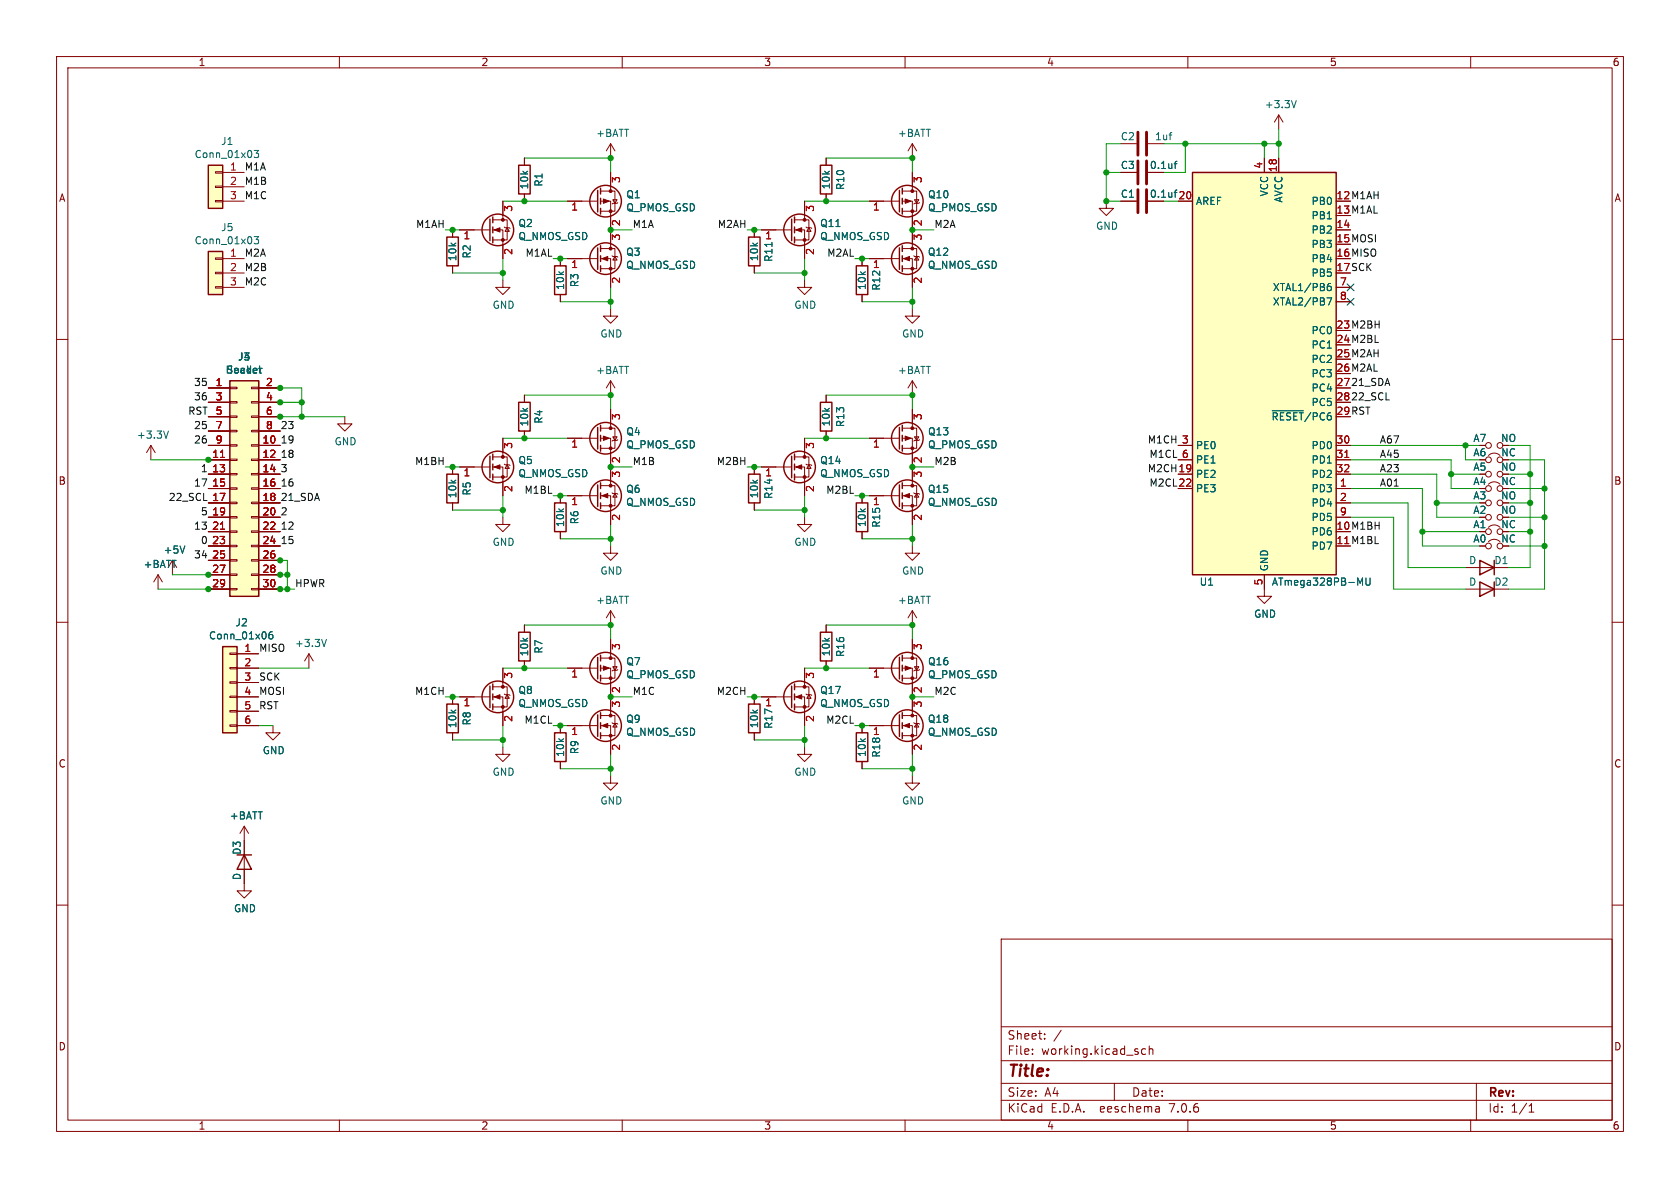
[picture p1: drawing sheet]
EESchema Schematic File Version 4
EELAYER 30 0
EELAYER END
$Descr A4 11693 8268
encoding utf-8
Sheet 1 1
Title ""
Date ""
Rev ""
Comp ""
Comment1 ""
Comment2 ""
Comment3 ""
Comment4 ""
$EndDescr
$Comp
L Connector_Generic:Conn_02x15_Odd_Even J3
U 1 1
P 1650 3400
F 0 "J3" H 1700 4317 50  0000 C CNN
F 1 "Header" H 1700 4226 50  0000 C CNN
F 2 "footprints:PinHeader_2x15_P2.54mm_M5Stack" H 1650 3400 50  0001 C CNN
F 3 "~" H 1650 3400 50  0001 C CNN
	1    1650 3400
	1    0    0    -1  
$EndComp
$Comp
L Connector_Generic:Conn_02x15_Odd_Even J4
U 1 1
P 1650 3400
F 0 "J4" H 1700 4317 50  0000 C CNN
F 1 "Socket" H 1700 4226 50  0000 C CNN
F 2 "footprints:PinSocket_2x15_P2.54mm_Vertical_SMD_just_for_M5Stack_bottom" H 1650 3400 50  0001 C CNN
F 3 "~" H 1650 3400 50  0001 C CNN
	1    1650 3400
	1    0    0    -1  
$EndComp
$Comp
L power:+5V #PWR0101
U 1 1
P 1200 4000
F 0 "#PWR0101" H 1200 3850 50  0001 C CNN
F 1 "+5V" H 1215 4173 50  0000 C CNN
F 2 "" H 1200 4000 50  0001 C CNN
F 3 "" H 1200 4000 50  0001 C CNN
	1    1200 4000
	1    0    0    -1  
$EndComp
Wire Wire Line
	1450 4000 1200 4000
$Comp
L power:+BATT #PWR0102
U 1 1
P 1100 4100
F 0 "#PWR0102" H 1100 3950 50  0001 C CNN
F 1 "+BATT" H 1115 4273 50  0000 C CNN
F 2 "" H 1100 4100 50  0001 C CNN
F 3 "" H 1100 4100 50  0001 C CNN
	1    1100 4100
	1    0    0    -1  
$EndComp
Wire Wire Line
	1100 4100 1450 4100
Wire Wire Line
	1950 4100 2000 4100
Wire Wire Line
	2000 4100 2000 4000
Wire Wire Line
	2000 3900 1950 3900
Connection ~ 2000 4100
Wire Wire Line
	2000 4100 2050 4100
Wire Wire Line
	1950 4000 2000 4000
Connection ~ 2000 4000
Wire Wire Line
	2000 4000 2000 3900
$Comp
L power:GND #PWR0107
U 1 1
P 2400 2900
F 0 "#PWR0107" H 2400 2650 50  0001 C CNN
F 1 "GND" H 2405 2727 50  0000 C CNN
F 2 "" H 2400 2900 50  0001 C CNN
F 3 "" H 2400 2900 50  0001 C CNN
	1    2400 2900
	1    0    0    -1  
$EndComp
Wire Wire Line
	1950 2900 2100 2900
Wire Wire Line
	1950 2700 2100 2700
Wire Wire Line
	2100 2700 2100 2800
Connection ~ 2100 2900
Wire Wire Line
	2100 2900 2400 2900
Wire Wire Line
	1950 2800 2100 2800
Connection ~ 2100 2800
Wire Wire Line
	2100 2800 2100 2900
$Comp
L power:+3.3V #PWR0108
U 1 1
P 1050 3200
F 0 "#PWR0108" H 1050 3050 50  0001 C CNN
F 1 "+3.3V" H 1065 3373 50  0000 C CNN
F 2 "" H 1050 3200 50  0001 C CNN
F 3 "" H 1050 3200 50  0001 C CNN
	1    1050 3200
	1    0    0    -1  
$EndComp
Wire Wire Line
	1450 3200 1050 3200
Connection ~ 1450 3200
Connection ~ 1950 2700
Connection ~ 1950 3900
Connection ~ 1450 4000
Connection ~ 1950 4000
Connection ~ 1450 4100
Connection ~ 1950 4100
Connection ~ 1950 2800
Connection ~ 1950 2900
Text Label 2050 4100 0    50   ~ 0
HPWR
Text Label 1950 3800 0    50   ~ 0
15
Text Label 1950 3700 0    50   ~ 0
12
Text Label 1950 3600 0    50   ~ 0
2
Text Label 1950 3500 0    50   ~ 0
21_SDA
Text Label 1950 3400 0    50   ~ 0
16
Text Label 1950 3300 0    50   ~ 0
3
Text Label 1950 3200 0    50   ~ 0
18
Text Label 1950 3100 0    50   ~ 0
19
Text Label 1950 3000 0    50   ~ 0
23
Text Label 1450 2700 2    50   ~ 0
35
Text Label 1450 2800 2    50   ~ 0
36
Text Label 1450 2900 2    50   ~ 0
RST
Text Label 1450 3000 2    50   ~ 0
25
Text Label 1450 3100 2    50   ~ 0
26
Text Label 1450 3300 2    50   ~ 0
1
Text Label 1450 3400 2    50   ~ 0
17
Text Label 1450 3500 2    50   ~ 0
22_SCL
Text Label 1450 3600 2    50   ~ 0
5
Text Label 1450 3700 2    50   ~ 0
13
Text Label 1450 3800 2    50   ~ 0
0
Text Label 1450 3900 2    50   ~ 0
34
Wire Wire Line
	8900 1000 8800 1000
Wire Wire Line
	8800 1000 8800 1100
Wire Wire Line
	8900 1000 8900 1100
$Comp
L power:GND #PWR0103
U 1 1
P 8800 4100
F 0 "#PWR0103" H 8800 3850 50  0001 C CNN
F 1 "GND" H 8805 3927 50  0000 C CNN
F 2 "" H 8800 4100 50  0001 C CNN
F 3 "" H 8800 4100 50  0001 C CNN
	1    8800 4100
	1    0    0    -1  
$EndComp
$Comp
L Device:C C1
U 1 1
P 7950 1400
F 0 "C1" V 8000 1500 50  0000 C CNN
F 1 "0.1uf" V 8000 1250 50  0000 C CNN
F 2 "Capacitor_SMD:C_0603_1608Metric" H 7988 1250 50  0001 C CNN
F 3 "~" H 7950 1400 50  0001 C CNN
	1    7950 1400
	0    -1   -1   0   
$EndComp
$Comp
L power:GND #PWR0105
U 1 1
P 7700 1400
F 0 "#PWR0105" H 7700 1150 50  0001 C CNN
F 1 "GND" H 7705 1227 50  0000 C CNN
F 2 "" H 7700 1400 50  0001 C CNN
F 3 "" H 7700 1400 50  0001 C CNN
	1    7700 1400
	1    0    0    -1  
$EndComp
Wire Wire Line
	7700 1400 7800 1400
Wire Wire Line
	8100 1400 8200 1400
Text Label 9400 1700 0    50   ~ 0
MOSI
Text Label 9400 1800 0    50   ~ 0
MISO
Text Label 9400 1900 0    50   ~ 0
SCK
Text Label 9400 2900 0    50   ~ 0
RST
$Comp
L Connector_Generic:Conn_01x06 J2
U 1 1
P 1600 4750
F 0 "J2" H 1518 5167 50  0000 C CNN
F 1 "Conn_01x06" H 1518 5076 50  0000 C CNN
F 2 "footprints:2x03_P2.54mm_Pads" H 1600 4750 50  0001 C CNN
F 3 "~" H 1600 4750 50  0001 C CNN
	1    1600 4750
	-1   0    0    -1  
$EndComp
Text Label 1800 4550 0    50   ~ 0
MISO
Text Label 1800 4750 0    50   ~ 0
SCK
Text Label 1800 4850 0    50   ~ 0
MOSI
Text Label 1800 4950 0    50   ~ 0
RST
$Comp
L power:GND #PWR0106
U 1 1
P 1900 5050
F 0 "#PWR0106" H 1900 4800 50  0001 C CNN
F 1 "GND" H 1905 4877 50  0000 C CNN
F 2 "" H 1900 5050 50  0001 C CNN
F 3 "" H 1900 5050 50  0001 C CNN
	1    1900 5050
	1    0    0    -1  
$EndComp
Wire Wire Line
	1900 5050 1800 5050
Connection ~ 8900 1000
Wire Wire Line
	8900 900  8900 1000
Wire Wire Line
	2150 4650 1800 4650
Text Label 9400 2700 0    50   ~ 0
21_SDA
Text Label 9400 2800 0    50   ~ 0
22_SCL
NoConn ~ 9400 2000
NoConn ~ 9400 2100
$Comp
L Device:Q_PMOS_GSD Q1
U 1 1
P 4150 1400
F 0 "Q1" H 4355 1446 50  0000 L CNN
F 1 "Q_PMOS_GSD" H 4355 1355 50  0000 L CNN
F 2 "Package_TO_SOT_SMD:SOT-23" H 4350 1500 50  0001 C CNN
F 3 "~" H 4150 1400 50  0001 C CNN
	1    4150 1400
	1    0    0    -1  
$EndComp
$Comp
L power:+3.3V #PWR0104
U 1 1
P 8900 900
F 0 "#PWR0104" H 8900 750 50  0001 C CNN
F 1 "+3.3V" H 8915 1073 50  0000 C CNN
F 2 "" H 8900 900 50  0001 C CNN
F 3 "" H 8900 900 50  0001 C CNN
	1    8900 900 
	1    0    0    -1  
$EndComp
$Comp
L Connector_Generic:Conn_01x03 J1
U 1 1
P 1500 1300
F 0 "J1" H 1418 1617 50  0000 C CNN
F 1 "Conn_01x03" H 1418 1526 50  0000 C CNN
F 2 "footprints:Molex_1x03_P1.25mm_Vertical" H 1500 1300 50  0001 C CNN
F 3 "~" H 1500 1300 50  0001 C CNN
	1    1500 1300
	-1   0    0    -1  
$EndComp
Text Label 1700 1200 0    50   ~ 0
M1A
Text Label 1700 1300 0    50   ~ 0
M1B
Text Label 1700 1400 0    50   ~ 0
M1C
$Comp
L Connector_Generic:Conn_01x03 J5
U 1 1
P 1500 1900
F 0 "J5" H 1418 2217 50  0000 C CNN
F 1 "Conn_01x03" H 1418 2126 50  0000 C CNN
F 2 "footprints:Molex_1x03_P1.25mm_Vertical" H 1500 1900 50  0001 C CNN
F 3 "~" H 1500 1900 50  0001 C CNN
	1    1500 1900
	-1   0    0    -1  
$EndComp
Text Label 1700 1800 0    50   ~ 0
M2A
Text Label 1700 1900 0    50   ~ 0
M2B
Text Label 1700 2000 0    50   ~ 0
M2C
Text Label 4400 1600 0    50   ~ 0
M1A
$Comp
L Device:Q_NMOS_GSD Q3
U 1 1
P 4150 1800
F 0 "Q3" H 4354 1846 50  0000 L CNN
F 1 "Q_NMOS_GSD" H 4354 1755 50  0000 L CNN
F 2 "Package_TO_SOT_SMD:SOT-23" H 4350 1900 50  0001 C CNN
F 3 "~" H 4150 1800 50  0001 C CNN
	1    4150 1800
	1    0    0    -1  
$EndComp
$Comp
L power:GND #PWR0109
U 1 1
P 4250 2150
F 0 "#PWR0109" H 4250 1900 50  0001 C CNN
F 1 "GND" H 4255 1977 50  0000 C CNN
F 2 "" H 4250 2150 50  0001 C CNN
F 3 "" H 4250 2150 50  0001 C CNN
	1    4250 2150
	1    0    0    -1  
$EndComp
$Comp
L Device:R R3
U 1 1
P 3900 1950
F 0 "R3" V 4000 1950 50  0000 C CNN
F 1 "10k" V 3900 1950 50  0000 C CNN
F 2 "Resistor_SMD:R_0603_1608Metric" V 3830 1950 50  0001 C CNN
F 3 "~" H 3900 1950 50  0001 C CNN
	1    3900 1950
	1    0    0    -1  
$EndComp
Wire Wire Line
	4250 2150 4250 2100
Wire Wire Line
	4250 2100 3900 2100
Connection ~ 4250 2100
Wire Wire Line
	4250 2100 4250 2000
Wire Wire Line
	3900 1800 3950 1800
Text Label 3850 1800 2    50   ~ 0
M1AL
Wire Wire Line
	3850 1800 3900 1800
Connection ~ 3900 1800
$Comp
L power:+BATT #PWR0111
U 1 1
P 4250 1100
F 0 "#PWR0111" H 4250 950 50  0001 C CNN
F 1 "+BATT" H 4265 1273 50  0000 C CNN
F 2 "" H 4250 1100 50  0001 C CNN
F 3 "" H 4250 1100 50  0001 C CNN
	1    4250 1100
	1    0    0    -1  
$EndComp
$Comp
L Device:Q_NMOS_GSD Q2
U 1 1
P 3400 1600
F 0 "Q2" H 3604 1646 50  0000 L CNN
F 1 "Q_NMOS_GSD" H 3604 1555 50  0000 L CNN
F 2 "Package_TO_SOT_SMD:SOT-23" H 3600 1700 50  0001 C CNN
F 3 "~" H 3400 1600 50  0001 C CNN
	1    3400 1600
	1    0    0    -1  
$EndComp
$Comp
L power:GND #PWR0112
U 1 1
P 3500 1950
F 0 "#PWR0112" H 3500 1700 50  0001 C CNN
F 1 "GND" H 3505 1777 50  0000 C CNN
F 2 "" H 3500 1950 50  0001 C CNN
F 3 "" H 3500 1950 50  0001 C CNN
	1    3500 1950
	1    0    0    -1  
$EndComp
$Comp
L Device:R R2
U 1 1
P 3150 1750
F 0 "R2" V 3250 1750 50  0000 C CNN
F 1 "10k" V 3150 1750 50  0000 C CNN
F 2 "Resistor_SMD:R_0603_1608Metric" V 3080 1750 50  0001 C CNN
F 3 "~" H 3150 1750 50  0001 C CNN
	1    3150 1750
	1    0    0    -1  
$EndComp
Wire Wire Line
	3500 1950 3500 1900
Wire Wire Line
	3500 1900 3150 1900
Connection ~ 3500 1900
Wire Wire Line
	3500 1900 3500 1800
Wire Wire Line
	3150 1600 3200 1600
Text Label 3100 1600 2    50   ~ 0
M1AH
Wire Wire Line
	3100 1600 3150 1600
Connection ~ 3150 1600
Wire Wire Line
	4400 1600 4250 1600
Connection ~ 4250 1600
Wire Wire Line
	3650 1100 4250 1100
Wire Wire Line
	4250 1100 4250 1200
Connection ~ 4250 1100
$Comp
L MCU_Microchip_ATmega:ATmega328PB-MU U1
U 1 1
P 8800 2600
F 0 "U1" H 8400 1150 50  0000 C CNN
F 1 "ATmega328PB-MU" H 9200 1150 50  0000 C CNN
F 2 "Package_DFN_QFN:QFN-32-1EP_5x5mm_P0.5mm_EP3.1x3.1mm" H 8800 2600 50  0001 C CIN
F 3 "http://ww1.microchip.com/downloads/en/DeviceDoc/40001906C.pdf" H 8800 2600 50  0001 C CNN
	1    8800 2600
	1    0    0    -1  
$EndComp
Wire Wire Line
	3500 1400 3650 1400
$Comp
L Device:R R1
U 1 1
P 3650 1250
F 0 "R1" V 3750 1250 50  0000 C CNN
F 1 "10k" V 3650 1250 50  0000 C CNN
F 2 "Resistor_SMD:R_0603_1608Metric" V 3580 1250 50  0001 C CNN
F 3 "~" H 3650 1250 50  0001 C CNN
	1    3650 1250
	1    0    0    -1  
$EndComp
Connection ~ 3650 1400
Wire Wire Line
	3650 1400 3950 1400
$Comp
L Device:Q_PMOS_GSD Q4
U 1 1
P 4150 3050
F 0 "Q4" H 4355 3096 50  0000 L CNN
F 1 "Q_PMOS_GSD" H 4355 3005 50  0000 L CNN
F 2 "Package_TO_SOT_SMD:SOT-23" H 4350 3150 50  0001 C CNN
F 3 "~" H 4150 3050 50  0001 C CNN
	1    4150 3050
	1    0    0    -1  
$EndComp
Text Label 4400 3250 0    50   ~ 0
M1B
$Comp
L Device:Q_NMOS_GSD Q6
U 1 1
P 4150 3450
F 0 "Q6" H 4354 3496 50  0000 L CNN
F 1 "Q_NMOS_GSD" H 4354 3405 50  0000 L CNN
F 2 "Package_TO_SOT_SMD:SOT-23" H 4350 3550 50  0001 C CNN
F 3 "~" H 4150 3450 50  0001 C CNN
	1    4150 3450
	1    0    0    -1  
$EndComp
$Comp
L power:GND #PWR0113
U 1 1
P 4250 3800
F 0 "#PWR0113" H 4250 3550 50  0001 C CNN
F 1 "GND" H 4255 3627 50  0000 C CNN
F 2 "" H 4250 3800 50  0001 C CNN
F 3 "" H 4250 3800 50  0001 C CNN
	1    4250 3800
	1    0    0    -1  
$EndComp
$Comp
L Device:R R6
U 1 1
P 3900 3600
F 0 "R6" V 4000 3600 50  0000 C CNN
F 1 "10k" V 3900 3600 50  0000 C CNN
F 2 "Resistor_SMD:R_0603_1608Metric" V 3830 3600 50  0001 C CNN
F 3 "~" H 3900 3600 50  0001 C CNN
	1    3900 3600
	1    0    0    -1  
$EndComp
Wire Wire Line
	4250 3800 4250 3750
Wire Wire Line
	4250 3750 3900 3750
Connection ~ 4250 3750
Wire Wire Line
	4250 3750 4250 3650
Wire Wire Line
	3900 3450 3950 3450
Text Label 3850 3450 2    50   ~ 0
M1BL
Wire Wire Line
	3850 3450 3900 3450
Connection ~ 3900 3450
$Comp
L power:+BATT #PWR0114
U 1 1
P 4250 2750
F 0 "#PWR0114" H 4250 2600 50  0001 C CNN
F 1 "+BATT" H 4265 2923 50  0000 C CNN
F 2 "" H 4250 2750 50  0001 C CNN
F 3 "" H 4250 2750 50  0001 C CNN
	1    4250 2750
	1    0    0    -1  
$EndComp
$Comp
L Device:Q_NMOS_GSD Q5
U 1 1
P 3400 3250
F 0 "Q5" H 3604 3296 50  0000 L CNN
F 1 "Q_NMOS_GSD" H 3604 3205 50  0000 L CNN
F 2 "Package_TO_SOT_SMD:SOT-23" H 3600 3350 50  0001 C CNN
F 3 "~" H 3400 3250 50  0001 C CNN
	1    3400 3250
	1    0    0    -1  
$EndComp
$Comp
L power:GND #PWR0115
U 1 1
P 3500 3600
F 0 "#PWR0115" H 3500 3350 50  0001 C CNN
F 1 "GND" H 3505 3427 50  0000 C CNN
F 2 "" H 3500 3600 50  0001 C CNN
F 3 "" H 3500 3600 50  0001 C CNN
	1    3500 3600
	1    0    0    -1  
$EndComp
$Comp
L Device:R R5
U 1 1
P 3150 3400
F 0 "R5" V 3250 3400 50  0000 C CNN
F 1 "10k" V 3150 3400 50  0000 C CNN
F 2 "Resistor_SMD:R_0603_1608Metric" V 3080 3400 50  0001 C CNN
F 3 "~" H 3150 3400 50  0001 C CNN
	1    3150 3400
	1    0    0    -1  
$EndComp
Wire Wire Line
	3500 3600 3500 3550
Wire Wire Line
	3500 3550 3150 3550
Connection ~ 3500 3550
Wire Wire Line
	3500 3550 3500 3450
Wire Wire Line
	3150 3250 3200 3250
Text Label 3100 3250 2    50   ~ 0
M1BH
Wire Wire Line
	3100 3250 3150 3250
Connection ~ 3150 3250
Wire Wire Line
	4400 3250 4250 3250
Connection ~ 4250 3250
Wire Wire Line
	3650 2750 4250 2750
Wire Wire Line
	4250 2750 4250 2850
Connection ~ 4250 2750
Wire Wire Line
	3500 3050 3650 3050
$Comp
L Device:R R4
U 1 1
P 3650 2900
F 0 "R4" V 3750 2900 50  0000 C CNN
F 1 "10k" V 3650 2900 50  0000 C CNN
F 2 "Resistor_SMD:R_0603_1608Metric" V 3580 2900 50  0001 C CNN
F 3 "~" H 3650 2900 50  0001 C CNN
	1    3650 2900
	1    0    0    -1  
$EndComp
Connection ~ 3650 3050
Wire Wire Line
	3650 3050 3950 3050
$Comp
L Device:Q_PMOS_GSD Q7
U 1 1
P 4150 4650
F 0 "Q7" H 4355 4696 50  0000 L CNN
F 1 "Q_PMOS_GSD" H 4355 4605 50  0000 L CNN
F 2 "Package_TO_SOT_SMD:SOT-23" H 4350 4750 50  0001 C CNN
F 3 "~" H 4150 4650 50  0001 C CNN
	1    4150 4650
	1    0    0    -1  
$EndComp
Text Label 4400 4850 0    50   ~ 0
M1C
$Comp
L Device:Q_NMOS_GSD Q9
U 1 1
P 4150 5050
F 0 "Q9" H 4354 5096 50  0000 L CNN
F 1 "Q_NMOS_GSD" H 4354 5005 50  0000 L CNN
F 2 "Package_TO_SOT_SMD:SOT-23" H 4350 5150 50  0001 C CNN
F 3 "~" H 4150 5050 50  0001 C CNN
	1    4150 5050
	1    0    0    -1  
$EndComp
$Comp
L power:GND #PWR0116
U 1 1
P 4250 5400
F 0 "#PWR0116" H 4250 5150 50  0001 C CNN
F 1 "GND" H 4255 5227 50  0000 C CNN
F 2 "" H 4250 5400 50  0001 C CNN
F 3 "" H 4250 5400 50  0001 C CNN
	1    4250 5400
	1    0    0    -1  
$EndComp
$Comp
L Device:R R9
U 1 1
P 3900 5200
F 0 "R9" V 4000 5200 50  0000 C CNN
F 1 "10k" V 3900 5200 50  0000 C CNN
F 2 "Resistor_SMD:R_0603_1608Metric" V 3830 5200 50  0001 C CNN
F 3 "~" H 3900 5200 50  0001 C CNN
	1    3900 5200
	1    0    0    -1  
$EndComp
Wire Wire Line
	4250 5400 4250 5350
Wire Wire Line
	4250 5350 3900 5350
Connection ~ 4250 5350
Wire Wire Line
	4250 5350 4250 5250
Wire Wire Line
	3900 5050 3950 5050
Text Label 3850 5050 2    50   ~ 0
M1CL
Wire Wire Line
	3850 5050 3900 5050
Connection ~ 3900 5050
$Comp
L power:+BATT #PWR0117
U 1 1
P 4250 4350
F 0 "#PWR0117" H 4250 4200 50  0001 C CNN
F 1 "+BATT" H 4265 4523 50  0000 C CNN
F 2 "" H 4250 4350 50  0001 C CNN
F 3 "" H 4250 4350 50  0001 C CNN
	1    4250 4350
	1    0    0    -1  
$EndComp
$Comp
L Device:Q_NMOS_GSD Q8
U 1 1
P 3400 4850
F 0 "Q8" H 3604 4896 50  0000 L CNN
F 1 "Q_NMOS_GSD" H 3604 4805 50  0000 L CNN
F 2 "Package_TO_SOT_SMD:SOT-23" H 3600 4950 50  0001 C CNN
F 3 "~" H 3400 4850 50  0001 C CNN
	1    3400 4850
	1    0    0    -1  
$EndComp
$Comp
L power:GND #PWR0118
U 1 1
P 3500 5200
F 0 "#PWR0118" H 3500 4950 50  0001 C CNN
F 1 "GND" H 3505 5027 50  0000 C CNN
F 2 "" H 3500 5200 50  0001 C CNN
F 3 "" H 3500 5200 50  0001 C CNN
	1    3500 5200
	1    0    0    -1  
$EndComp
$Comp
L Device:R R8
U 1 1
P 3150 5000
F 0 "R8" V 3250 5000 50  0000 C CNN
F 1 "10k" V 3150 5000 50  0000 C CNN
F 2 "Resistor_SMD:R_0603_1608Metric" V 3080 5000 50  0001 C CNN
F 3 "~" H 3150 5000 50  0001 C CNN
	1    3150 5000
	1    0    0    -1  
$EndComp
Wire Wire Line
	3500 5200 3500 5150
Wire Wire Line
	3500 5150 3150 5150
Connection ~ 3500 5150
Wire Wire Line
	3500 5150 3500 5050
Wire Wire Line
	3150 4850 3200 4850
Text Label 3100 4850 2    50   ~ 0
M1CH
Wire Wire Line
	3100 4850 3150 4850
Connection ~ 3150 4850
Wire Wire Line
	4400 4850 4250 4850
Connection ~ 4250 4850
Wire Wire Line
	3650 4350 4250 4350
Wire Wire Line
	4250 4350 4250 4450
Connection ~ 4250 4350
Wire Wire Line
	3500 4650 3650 4650
$Comp
L Device:R R7
U 1 1
P 3650 4500
F 0 "R7" V 3750 4500 50  0000 C CNN
F 1 "10k" V 3650 4500 50  0000 C CNN
F 2 "Resistor_SMD:R_0603_1608Metric" V 3580 4500 50  0001 C CNN
F 3 "~" H 3650 4500 50  0001 C CNN
	1    3650 4500
	1    0    0    -1  
$EndComp
Connection ~ 3650 4650
Wire Wire Line
	3650 4650 3950 4650
$Comp
L Device:Q_PMOS_GSD Q10
U 1 1
P 6250 1400
F 0 "Q10" H 6455 1446 50  0000 L CNN
F 1 "Q_PMOS_GSD" H 6455 1355 50  0000 L CNN
F 2 "Package_TO_SOT_SMD:SOT-23" H 6450 1500 50  0001 C CNN
F 3 "~" H 6250 1400 50  0001 C CNN
	1    6250 1400
	1    0    0    -1  
$EndComp
$Comp
L Device:Q_NMOS_GSD Q12
U 1 1
P 6250 1800
F 0 "Q12" H 6454 1846 50  0000 L CNN
F 1 "Q_NMOS_GSD" H 6454 1755 50  0000 L CNN
F 2 "Package_TO_SOT_SMD:SOT-23" H 6450 1900 50  0001 C CNN
F 3 "~" H 6250 1800 50  0001 C CNN
	1    6250 1800
	1    0    0    -1  
$EndComp
$Comp
L power:GND #PWR0119
U 1 1
P 6350 2150
F 0 "#PWR0119" H 6350 1900 50  0001 C CNN
F 1 "GND" H 6355 1977 50  0000 C CNN
F 2 "" H 6350 2150 50  0001 C CNN
F 3 "" H 6350 2150 50  0001 C CNN
	1    6350 2150
	1    0    0    -1  
$EndComp
$Comp
L Device:R R12
U 1 1
P 6000 1950
F 0 "R12" V 6100 1950 50  0000 C CNN
F 1 "10k" V 6000 1950 50  0000 C CNN
F 2 "Resistor_SMD:R_0603_1608Metric" V 5930 1950 50  0001 C CNN
F 3 "~" H 6000 1950 50  0001 C CNN
	1    6000 1950
	1    0    0    -1  
$EndComp
Wire Wire Line
	6350 2150 6350 2100
Wire Wire Line
	6350 2100 6000 2100
Connection ~ 6350 2100
Wire Wire Line
	6350 2100 6350 2000
Wire Wire Line
	6000 1800 6050 1800
Text Label 5950 1800 2    50   ~ 0
M2AL
Wire Wire Line
	5950 1800 6000 1800
Connection ~ 6000 1800
$Comp
L power:+BATT #PWR0120
U 1 1
P 6350 1100
F 0 "#PWR0120" H 6350 950 50  0001 C CNN
F 1 "+BATT" H 6365 1273 50  0000 C CNN
F 2 "" H 6350 1100 50  0001 C CNN
F 3 "" H 6350 1100 50  0001 C CNN
	1    6350 1100
	1    0    0    -1  
$EndComp
$Comp
L Device:Q_NMOS_GSD Q11
U 1 1
P 5500 1600
F 0 "Q11" H 5704 1646 50  0000 L CNN
F 1 "Q_NMOS_GSD" H 5704 1555 50  0000 L CNN
F 2 "Package_TO_SOT_SMD:SOT-23" H 5700 1700 50  0001 C CNN
F 3 "~" H 5500 1600 50  0001 C CNN
	1    5500 1600
	1    0    0    -1  
$EndComp
$Comp
L power:GND #PWR0121
U 1 1
P 5600 1950
F 0 "#PWR0121" H 5600 1700 50  0001 C CNN
F 1 "GND" H 5605 1777 50  0000 C CNN
F 2 "" H 5600 1950 50  0001 C CNN
F 3 "" H 5600 1950 50  0001 C CNN
	1    5600 1950
	1    0    0    -1  
$EndComp
$Comp
L Device:R R11
U 1 1
P 5250 1750
F 0 "R11" V 5350 1750 50  0000 C CNN
F 1 "10k" V 5250 1750 50  0000 C CNN
F 2 "Resistor_SMD:R_0603_1608Metric" V 5180 1750 50  0001 C CNN
F 3 "~" H 5250 1750 50  0001 C CNN
	1    5250 1750
	1    0    0    -1  
$EndComp
Wire Wire Line
	5600 1950 5600 1900
Wire Wire Line
	5600 1900 5250 1900
Connection ~ 5600 1900
Wire Wire Line
	5600 1900 5600 1800
Wire Wire Line
	5250 1600 5300 1600
Text Label 5200 1600 2    50   ~ 0
M2AH
Wire Wire Line
	5200 1600 5250 1600
Connection ~ 5250 1600
Wire Wire Line
	6500 1600 6350 1600
Connection ~ 6350 1600
Wire Wire Line
	5750 1100 6350 1100
Wire Wire Line
	6350 1100 6350 1200
Connection ~ 6350 1100
Wire Wire Line
	5600 1400 5750 1400
$Comp
L Device:R R10
U 1 1
P 5750 1250
F 0 "R10" V 5850 1250 50  0000 C CNN
F 1 "10k" V 5750 1250 50  0000 C CNN
F 2 "Resistor_SMD:R_0603_1608Metric" V 5680 1250 50  0001 C CNN
F 3 "~" H 5750 1250 50  0001 C CNN
	1    5750 1250
	1    0    0    -1  
$EndComp
Connection ~ 5750 1400
Wire Wire Line
	5750 1400 6050 1400
$Comp
L Device:Q_PMOS_GSD Q13
U 1 1
P 6250 3050
F 0 "Q13" H 6455 3096 50  0000 L CNN
F 1 "Q_PMOS_GSD" H 6455 3005 50  0000 L CNN
F 2 "Package_TO_SOT_SMD:SOT-23" H 6450 3150 50  0001 C CNN
F 3 "~" H 6250 3050 50  0001 C CNN
	1    6250 3050
	1    0    0    -1  
$EndComp
Text Label 6500 3250 0    50   ~ 0
M2B
$Comp
L Device:Q_NMOS_GSD Q15
U 1 1
P 6250 3450
F 0 "Q15" H 6454 3496 50  0000 L CNN
F 1 "Q_NMOS_GSD" H 6454 3405 50  0000 L CNN
F 2 "Package_TO_SOT_SMD:SOT-23" H 6450 3550 50  0001 C CNN
F 3 "~" H 6250 3450 50  0001 C CNN
	1    6250 3450
	1    0    0    -1  
$EndComp
$Comp
L power:GND #PWR0122
U 1 1
P 6350 3800
F 0 "#PWR0122" H 6350 3550 50  0001 C CNN
F 1 "GND" H 6355 3627 50  0000 C CNN
F 2 "" H 6350 3800 50  0001 C CNN
F 3 "" H 6350 3800 50  0001 C CNN
	1    6350 3800
	1    0    0    -1  
$EndComp
$Comp
L Device:R R15
U 1 1
P 6000 3600
F 0 "R15" V 6100 3600 50  0000 C CNN
F 1 "10k" V 6000 3600 50  0000 C CNN
F 2 "Resistor_SMD:R_0603_1608Metric" V 5930 3600 50  0001 C CNN
F 3 "~" H 6000 3600 50  0001 C CNN
	1    6000 3600
	1    0    0    -1  
$EndComp
Wire Wire Line
	6350 3800 6350 3750
Wire Wire Line
	6350 3750 6000 3750
Connection ~ 6350 3750
Wire Wire Line
	6350 3750 6350 3650
Wire Wire Line
	6000 3450 6050 3450
Text Label 5950 3450 2    50   ~ 0
M2BL
Wire Wire Line
	5950 3450 6000 3450
Connection ~ 6000 3450
$Comp
L power:+BATT #PWR0123
U 1 1
P 6350 2750
F 0 "#PWR0123" H 6350 2600 50  0001 C CNN
F 1 "+BATT" H 6365 2923 50  0000 C CNN
F 2 "" H 6350 2750 50  0001 C CNN
F 3 "" H 6350 2750 50  0001 C CNN
	1    6350 2750
	1    0    0    -1  
$EndComp
$Comp
L Device:Q_NMOS_GSD Q14
U 1 1
P 5500 3250
F 0 "Q14" H 5704 3296 50  0000 L CNN
F 1 "Q_NMOS_GSD" H 5704 3205 50  0000 L CNN
F 2 "Package_TO_SOT_SMD:SOT-23" H 5700 3350 50  0001 C CNN
F 3 "~" H 5500 3250 50  0001 C CNN
	1    5500 3250
	1    0    0    -1  
$EndComp
$Comp
L power:GND #PWR0124
U 1 1
P 5600 3600
F 0 "#PWR0124" H 5600 3350 50  0001 C CNN
F 1 "GND" H 5605 3427 50  0000 C CNN
F 2 "" H 5600 3600 50  0001 C CNN
F 3 "" H 5600 3600 50  0001 C CNN
	1    5600 3600
	1    0    0    -1  
$EndComp
$Comp
L Device:R R14
U 1 1
P 5250 3400
F 0 "R14" V 5350 3400 50  0000 C CNN
F 1 "10k" V 5250 3400 50  0000 C CNN
F 2 "Resistor_SMD:R_0603_1608Metric" V 5180 3400 50  0001 C CNN
F 3 "~" H 5250 3400 50  0001 C CNN
	1    5250 3400
	1    0    0    -1  
$EndComp
Wire Wire Line
	5600 3600 5600 3550
Wire Wire Line
	5600 3550 5250 3550
Connection ~ 5600 3550
Wire Wire Line
	5600 3550 5600 3450
Wire Wire Line
	5250 3250 5300 3250
Text Label 5200 3250 2    50   ~ 0
M2BH
Wire Wire Line
	5200 3250 5250 3250
Connection ~ 5250 3250
Wire Wire Line
	6500 3250 6350 3250
Connection ~ 6350 3250
Wire Wire Line
	5750 2750 6350 2750
Wire Wire Line
	6350 2750 6350 2850
Connection ~ 6350 2750
Wire Wire Line
	5600 3050 5750 3050
$Comp
L Device:R R13
U 1 1
P 5750 2900
F 0 "R13" V 5850 2900 50  0000 C CNN
F 1 "10k" V 5750 2900 50  0000 C CNN
F 2 "Resistor_SMD:R_0603_1608Metric" V 5680 2900 50  0001 C CNN
F 3 "~" H 5750 2900 50  0001 C CNN
	1    5750 2900
	1    0    0    -1  
$EndComp
Connection ~ 5750 3050
Wire Wire Line
	5750 3050 6050 3050
$Comp
L Device:Q_PMOS_GSD Q16
U 1 1
P 6250 4650
F 0 "Q16" H 6455 4696 50  0000 L CNN
F 1 "Q_PMOS_GSD" H 6455 4605 50  0000 L CNN
F 2 "Package_TO_SOT_SMD:SOT-23" H 6450 4750 50  0001 C CNN
F 3 "~" H 6250 4650 50  0001 C CNN
	1    6250 4650
	1    0    0    -1  
$EndComp
Text Label 6500 4850 0    50   ~ 0
M2C
$Comp
L Device:Q_NMOS_GSD Q18
U 1 1
P 6250 5050
F 0 "Q18" H 6454 5096 50  0000 L CNN
F 1 "Q_NMOS_GSD" H 6454 5005 50  0000 L CNN
F 2 "Package_TO_SOT_SMD:SOT-23" H 6450 5150 50  0001 C CNN
F 3 "~" H 6250 5050 50  0001 C CNN
	1    6250 5050
	1    0    0    -1  
$EndComp
$Comp
L power:GND #PWR0125
U 1 1
P 6350 5400
F 0 "#PWR0125" H 6350 5150 50  0001 C CNN
F 1 "GND" H 6355 5227 50  0000 C CNN
F 2 "" H 6350 5400 50  0001 C CNN
F 3 "" H 6350 5400 50  0001 C CNN
	1    6350 5400
	1    0    0    -1  
$EndComp
$Comp
L Device:R R18
U 1 1
P 6000 5200
F 0 "R18" V 6100 5200 50  0000 C CNN
F 1 "10k" V 6000 5200 50  0000 C CNN
F 2 "Resistor_SMD:R_0603_1608Metric" V 5930 5200 50  0001 C CNN
F 3 "~" H 6000 5200 50  0001 C CNN
	1    6000 5200
	1    0    0    -1  
$EndComp
Wire Wire Line
	6350 5400 6350 5350
Wire Wire Line
	6350 5350 6000 5350
Connection ~ 6350 5350
Wire Wire Line
	6350 5350 6350 5250
Wire Wire Line
	6000 5050 6050 5050
Text Label 5950 5050 2    50   ~ 0
M2CL
Wire Wire Line
	5950 5050 6000 5050
Connection ~ 6000 5050
$Comp
L power:+BATT #PWR0126
U 1 1
P 6350 4350
F 0 "#PWR0126" H 6350 4200 50  0001 C CNN
F 1 "+BATT" H 6365 4523 50  0000 C CNN
F 2 "" H 6350 4350 50  0001 C CNN
F 3 "" H 6350 4350 50  0001 C CNN
	1    6350 4350
	1    0    0    -1  
$EndComp
$Comp
L Device:Q_NMOS_GSD Q17
U 1 1
P 5500 4850
F 0 "Q17" H 5704 4896 50  0000 L CNN
F 1 "Q_NMOS_GSD" H 5704 4805 50  0000 L CNN
F 2 "Package_TO_SOT_SMD:SOT-23" H 5700 4950 50  0001 C CNN
F 3 "~" H 5500 4850 50  0001 C CNN
	1    5500 4850
	1    0    0    -1  
$EndComp
$Comp
L power:GND #PWR0127
U 1 1
P 5600 5200
F 0 "#PWR0127" H 5600 4950 50  0001 C CNN
F 1 "GND" H 5605 5027 50  0000 C CNN
F 2 "" H 5600 5200 50  0001 C CNN
F 3 "" H 5600 5200 50  0001 C CNN
	1    5600 5200
	1    0    0    -1  
$EndComp
$Comp
L Device:R R17
U 1 1
P 5250 5000
F 0 "R17" V 5350 5000 50  0000 C CNN
F 1 "10k" V 5250 5000 50  0000 C CNN
F 2 "Resistor_SMD:R_0603_1608Metric" V 5180 5000 50  0001 C CNN
F 3 "~" H 5250 5000 50  0001 C CNN
	1    5250 5000
	1    0    0    -1  
$EndComp
Wire Wire Line
	5600 5200 5600 5150
Wire Wire Line
	5600 5150 5250 5150
Connection ~ 5600 5150
Wire Wire Line
	5600 5150 5600 5050
Wire Wire Line
	5250 4850 5300 4850
Text Label 5200 4850 2    50   ~ 0
M2CH
Wire Wire Line
	5200 4850 5250 4850
Connection ~ 5250 4850
Wire Wire Line
	6500 4850 6350 4850
Connection ~ 6350 4850
Wire Wire Line
	5750 4350 6350 4350
Wire Wire Line
	6350 4350 6350 4450
Connection ~ 6350 4350
Wire Wire Line
	5600 4650 5750 4650
$Comp
L Device:R R16
U 1 1
P 5750 4500
F 0 "R16" V 5850 4500 50  0000 C CNN
F 1 "10k" V 5750 4500 50  0000 C CNN
F 2 "Resistor_SMD:R_0603_1608Metric" V 5680 4500 50  0001 C CNN
F 3 "~" H 5750 4500 50  0001 C CNN
	1    5750 4500
	1    0    0    -1  
$EndComp
Connection ~ 5750 4650
Wire Wire Line
	5750 4650 6050 4650
Text Label 6500 1600 0    50   ~ 0
M2A
Text Label 9400 1400 0    50   ~ 0
M1AH
Text Label 9400 1500 0    50   ~ 0
M1AL
Text Label 9400 3700 0    50   ~ 0
M1BH
Text Label 9400 3800 0    50   ~ 0
M1BL
Text Label 8200 3100 2    50   ~ 0
M1CH
Text Label 8200 3200 2    50   ~ 0
M1CL
Text Label 9400 2600 0    50   ~ 0
M2AL
Text Label 9400 2500 0    50   ~ 0
M2AH
Text Label 9400 2400 0    50   ~ 0
M2BL
Text Label 9400 2300 0    50   ~ 0
M2BH
Text Label 8200 3400 2    50   ~ 0
M2CL
Text Label 8200 3300 2    50   ~ 0
M2CH
$Comp
L Device:C C3
U 1 1
P 7950 1200
F 0 "C3" V 8000 1300 50  0000 C CNN
F 1 "0.1uf" V 8000 1050 50  0000 C CNN
F 2 "Capacitor_SMD:C_0603_1608Metric" H 7988 1050 50  0001 C CNN
F 3 "~" H 7950 1200 50  0001 C CNN
	1    7950 1200
	0    -1   -1   0   
$EndComp
$Comp
L Device:C C2
U 1 1
P 7950 1000
F 0 "C2" V 8000 1100 50  0000 C CNN
F 1 "1uf" V 8000 850 50  0000 C CNN
F 2 "Capacitor_SMD:C_0603_1608Metric" H 7988 850 50  0001 C CNN
F 3 "~" H 7950 1000 50  0001 C CNN
	1    7950 1000
	0    -1   -1   0   
$EndComp
Wire Wire Line
	8800 1000 8250 1000
Connection ~ 8800 1000
Wire Wire Line
	8250 1000 8250 1200
Wire Wire Line
	8250 1200 8100 1200
Connection ~ 8250 1000
Wire Wire Line
	8250 1000 8100 1000
Wire Wire Line
	7800 1000 7700 1000
Wire Wire Line
	7700 1000 7700 1200
Connection ~ 7700 1400
Wire Wire Line
	7700 1200 7800 1200
Connection ~ 7700 1200
Wire Wire Line
	7700 1200 7700 1400
$Comp
L Device:Jumper_NO_Small A3
U 1 1
P 10400 3500
F 0 "A3" H 10300 3550 50  0000 C CNN
F 1 "NO" H 10500 3550 50  0000 C CNN
F 2 "Jumper:SolderJumper-2_P1.3mm_Open_RoundedPad1.0x1.5mm" H 10400 3500 50  0001 C CNN
F 3 "~" H 10400 3500 50  0001 C CNN
	1    10400 3500
	1    0    0    -1  
$EndComp
$Comp
L Device:Jumper_NC_Small A4
U 1 1
P 10400 3400
F 0 "A4" H 10300 3450 50  0000 C CNN
F 1 "NC" H 10500 3450 50  0000 C CNN
F 2 "Jumper:SolderJumper-2_P1.3mm_Bridged_RoundedPad1.0x1.5mm" H 10400 3400 50  0001 C CNN
F 3 "~" H 10400 3400 50  0001 C CNN
	1    10400 3400
	1    0    0    -1  
$EndComp
$Comp
L Device:Jumper_NO_Small A5
U 1 1
P 10400 3300
F 0 "A5" H 10300 3350 50  0000 C CNN
F 1 "NO" H 10500 3350 50  0000 C CNN
F 2 "Jumper:SolderJumper-2_P1.3mm_Open_RoundedPad1.0x1.5mm" H 10400 3300 50  0001 C CNN
F 3 "~" H 10400 3300 50  0001 C CNN
	1    10400 3300
	1    0    0    -1  
$EndComp
$Comp
L Device:Jumper_NC_Small A6
U 1 1
P 10400 3200
F 0 "A6" H 10300 3250 50  0000 C CNN
F 1 "NC" H 10500 3250 50  0000 C CNN
F 2 "Jumper:SolderJumper-2_P1.3mm_Bridged_RoundedPad1.0x1.5mm" H 10400 3200 50  0001 C CNN
F 3 "~" H 10400 3200 50  0001 C CNN
	1    10400 3200
	1    0    0    -1  
$EndComp
$Comp
L Device:Jumper_NO_Small A7
U 1 1
P 10400 3100
F 0 "A7" H 10300 3150 50  0000 C CNN
F 1 "NO" H 10500 3150 50  0000 C CNN
F 2 "Jumper:SolderJumper-2_P1.3mm_Open_RoundedPad1.0x1.5mm" H 10400 3100 50  0001 C CNN
F 3 "~" H 10400 3100 50  0001 C CNN
	1    10400 3100
	1    0    0    -1  
$EndComp
$Comp
L Device:Jumper_NO_Small A2
U 1 1
P 10400 3600
F 0 "A2" H 10300 3650 50  0000 C CNN
F 1 "NO" H 10500 3650 50  0000 C CNN
F 2 "Jumper:SolderJumper-2_P1.3mm_Open_RoundedPad1.0x1.5mm" H 10400 3600 50  0001 C CNN
F 3 "~" H 10400 3600 50  0001 C CNN
	1    10400 3600
	1    0    0    -1  
$EndComp
$Comp
L Device:Jumper_NC_Small A1
U 1 1
P 10400 3700
F 0 "A1" H 10300 3750 50  0000 C CNN
F 1 "NC" H 10500 3750 50  0000 C CNN
F 2 "Jumper:SolderJumper-2_P1.3mm_Bridged_RoundedPad1.0x1.5mm" H 10400 3700 50  0001 C CNN
F 3 "~" H 10400 3700 50  0001 C CNN
	1    10400 3700
	1    0    0    -1  
$EndComp
$Comp
L Device:Jumper_NC_Small A0
U 1 1
P 10400 3800
F 0 "A0" H 10300 3850 50  0000 C CNN
F 1 "NC" H 10500 3850 50  0000 C CNN
F 2 "Jumper:SolderJumper-2_P1.3mm_Bridged_RoundedPad1.0x1.5mm" H 10400 3800 50  0001 C CNN
F 3 "~" H 10400 3800 50  0001 C CNN
	1    10400 3800
	1    0    0    -1  
$EndComp
Wire Wire Line
	10300 3100 10200 3100
Wire Wire Line
	10200 3100 10200 3200
Wire Wire Line
	10200 3200 10300 3200
Connection ~ 10200 3100
Wire Wire Line
	10300 3300 10100 3300
Wire Wire Line
	10100 3300 10100 3200
Wire Wire Line
	10100 3300 10100 3400
Wire Wire Line
	10100 3400 10300 3400
Connection ~ 10100 3300
Wire Wire Line
	10300 3500 10000 3500
Wire Wire Line
	10000 3500 10000 3300
Wire Wire Line
	10000 3500 10000 3600
Wire Wire Line
	10000 3600 10300 3600
Connection ~ 10000 3500
Wire Wire Line
	10300 3700 9900 3700
Wire Wire Line
	9900 3700 9900 3400
Wire Wire Line
	9900 3700 9900 3800
Wire Wire Line
	9900 3800 10300 3800
Connection ~ 9900 3700
Text Label 9600 3100 0    50   ~ 0
A67
Text Label 9600 3200 0    50   ~ 0
A45
Text Label 9600 3300 0    50   ~ 0
A23
Text Label 9600 3400 0    50   ~ 0
A01
$Comp
L Device:D D1
U 1 1
P 10350 3950
F 0 "D1" H 10250 3900 50  0000 C CNN
F 1 "D" H 10450 3900 50  0000 C CNN
F 2 "Diode_SMD:D_SOD-323" H 10350 3950 50  0001 C CNN
F 3 "~" H 10350 3950 50  0001 C CNN
	1    10350 3950
	-1   0    0    1   
$EndComp
$Comp
L Device:D D2
U 1 1
P 10350 4100
F 0 "D2" H 10250 4050 50  0000 C CNN
F 1 "D" H 10450 4050 50  0000 C CNN
F 2 "Diode_SMD:D_SOD-323" H 10350 4100 50  0001 C CNN
F 3 "~" H 10350 4100 50  0001 C CNN
	1    10350 4100
	-1   0    0    1   
$EndComp
Wire Wire Line
	9800 3500 9800 3950
Wire Wire Line
	9800 3950 10200 3950
Wire Wire Line
	10200 4100 9700 4100
Wire Wire Line
	9700 4100 9700 3600
Wire Wire Line
	10500 3950 10650 3950
Wire Wire Line
	10650 3950 10650 3700
Wire Wire Line
	10650 3100 10500 3100
Wire Wire Line
	10500 3300 10650 3300
Connection ~ 10650 3300
Wire Wire Line
	10650 3300 10650 3100
Wire Wire Line
	10650 3500 10500 3500
Connection ~ 10650 3500
Wire Wire Line
	10650 3500 10650 3300
Wire Wire Line
	10500 3700 10650 3700
Connection ~ 10650 3700
Wire Wire Line
	10650 3700 10650 3500
Wire Wire Line
	10500 4100 10750 4100
Wire Wire Line
	10750 4100 10750 3800
Wire Wire Line
	10750 3200 10500 3200
Wire Wire Line
	10500 3400 10750 3400
Connection ~ 10750 3400
Wire Wire Line
	10750 3400 10750 3200
Wire Wire Line
	10750 3600 10500 3600
Connection ~ 10750 3600
Wire Wire Line
	10750 3600 10750 3400
Wire Wire Line
	10500 3800 10750 3800
Connection ~ 10750 3800
Wire Wire Line
	10750 3800 10750 3600
Wire Wire Line
	9400 3600 9700 3600
Wire Wire Line
	9400 3500 9800 3500
Wire Wire Line
	9400 3400 9900 3400
Wire Wire Line
	9400 3300 10000 3300
Wire Wire Line
	9400 3200 10100 3200
Wire Wire Line
	9400 3100 10200 3100
$Comp
L Device:D D3
U 1 1
P 1700 6000
F 0 "D3" H 1600 5950 50  0000 C CNN
F 1 "D" H 1800 5950 50  0000 C CNN
F 2 "Diode_SMD:D_SOD-123F" H 1700 6000 50  0001 C CNN
F 3 "~" H 1700 6000 50  0001 C CNN
	1    1700 6000
	0    1    1    0   
$EndComp
$Comp
L power:GND #PWR0128
U 1 1
P 1700 6150
F 0 "#PWR0128" H 1700 5900 50  0001 C CNN
F 1 "GND" H 1705 5977 50  0000 C CNN
F 2 "" H 1700 6150 50  0001 C CNN
F 3 "" H 1700 6150 50  0001 C CNN
	1    1700 6150
	1    0    0    -1  
$EndComp
$Comp
L power:+BATT #PWR0129
U 1 1
P 1700 5850
F 0 "#PWR0129" H 1700 5700 50  0001 C CNN
F 1 "+BATT" H 1715 6023 50  0000 C CNN
F 2 "" H 1700 5850 50  0001 C CNN
F 3 "" H 1700 5850 50  0001 C CNN
	1    1700 5850
	1    0    0    -1  
$EndComp
$Comp
L power:+3.3V #PWR0110
U 1 1
P 2150 4650
F 0 "#PWR0110" H 2150 4500 50  0001 C CNN
F 1 "+3.3V" H 2165 4823 50  0000 C CNN
F 2 "" H 2150 4650 50  0001 C CNN
F 3 "" H 2150 4650 50  0001 C CNN
	1    2150 4650
	1    0    0    -1  
$EndComp
$EndSCHEMATC
